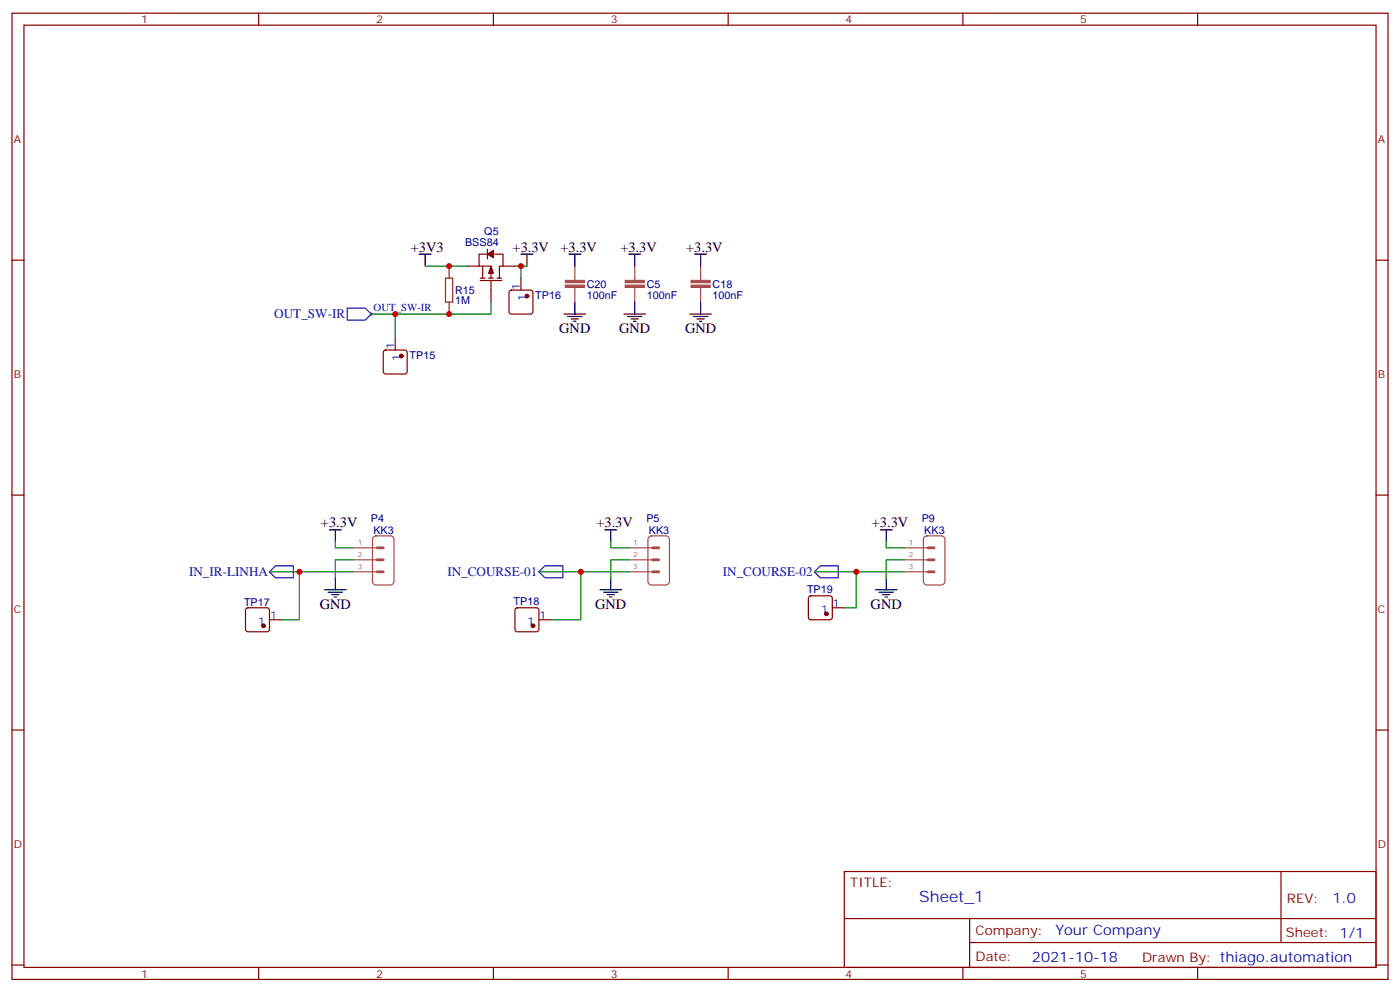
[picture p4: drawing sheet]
<svg xmlns="http://www.w3.org/2000/svg" width="412mm" height="292mm" viewBox="0 0 412 292" stroke-linecap="round" stroke-linejoin="round" font-family="sans-serif">
<g fill="none" stroke="#870000" stroke-width=".35">
<path d="M3.5 3.9h405.4v284.3h-405.4zM7.1 7.4h398.2v277.3h-398.2zM76.2 3.9v3.5M145.3 3.9v3.5M214.5 3.9v3.5M283.6 3.9v3.5M352.8 3.9v3.5M3.5 76.6h3.6M137.6 78.3h3.5M142.2 78.3v3.5M143.6 74.8h-2.5v3.5h3.5v3.5M143.6 73.4v2.8"/>
<path d="M145.3 74.8h2.9v3.5h-1.1v3.5M148.2 78.3h3.5M405.3 76.6h3.6M116.4 99.5v3.5M141.5 82.5h6.3M141.5 81.8h1.4M143.9 81.8h1.4M144.6 82.5v6.4M146.4 81.8h1.4M150.2 85.6l.4-.2h5.7l.5 .2 .2 .5v5.6l-.2 .5-.5 .2h-5.7l-.5-.2-.2-.5v-5.6zM153.5 81.8v3.6M113.1 103.2l.5-.2h5.6l.5 .2 .2 .5v5.7l-.2 .5-.5 .2h-5.6l-.5-.3-.2-.4v-5.7z"/>
<path d="M3.5 145.7h3.6M405.3 145.7h3.6M72.6 179.1l.4-.2h5.7l.5 .2 .2 .5v5.6l-.3 .5-.4 .2h-5.7l-.5-.2-.2-.5v-5.6zM151.9 179.1l.5-.2h5.6l.5 .2 .2 .5v5.6l-.2 .5-.5 .2h-5.6l-.5-.2-.2-.5v-5.6zM238.4 175.5l.4-.2h5.7l.5 .2 .2 .5v5.7l-.3 .5-.4 .2h-5.7l-.5-.2-.2-.5v-5.7zM245.2 178.9h3.5M79.4 182.4h3.5M158.7 182.4h3.6M3.5 214.8h3.6M405.3 214.8h3.6M248.7 256.5h156.6v28.2h-156.6zM377.3 256.5v20.9"/>
<path d="M248.7 270.3h156.5M285.6 277.4h119.6M285.6 270.3v14.1M3.5 284h3.6M76.2 284.7v3.5M145.3 284.7v3.5M214.5 284.7v3.5M283.6 284.7v3.5M352.8 284.7v3.5M405.3 284h3.6"/>
</g>
<g fill="none" stroke="#000" stroke-width=".35">
<path d="M123.5 74.8h3.5M125.2 74.8v3.5M153.5 74.8h3.5M155.2 74.8v3.5M167.6 74.8h3.5M169.3 74.8v3.5M185.2 74.8h3.5M187 74.8v3.5M204.6 74.8h3.5M206.4 74.8v3.5M166.2 92.4h6.3M167.2 93.1h4.2"/>
<path d="M168.3 93.8h2.1M169 94.5h.7M169.3 88.9v3.5M183.8 92.4h6.3M184.9 93.1h4.2M185.9 93.8h2.1M186.6 94.5h.7M187 88.9v3.5M203.2 92.4h6.3M204.3 93.1h4.2M205.3 93.8h2.1M206 94.5h.7"/>
<path d="M206.4 88.9v3.5M97 155.9h3.5M98.8 155.9v3.6M178.2 155.9h3.5M179.9 155.9v3.6M259.3 155.9h3.5M261.1 155.9v3.6M95.6 173.6h6.4M96.7 174.3h4.2M97.7 175h2.1M98.4 175.7h.7M98.8 170v3.6"/>
<path d="M176.7 173.6h6.4M177.8 174.3h4.2M178.9 175h2.1M179.6 175.7h.7M179.9 170v3.6M257.9 173.6h6.3M258.9 174.3h4.3M260 175h2.1M260.7 175.7h.7M261.1 170v3.6"/>
</g>
<g fill="#870000" stroke="#870000" stroke-width=".35">
<path d="M144.6 78.3l.7 2.1h-1.4z"/>
<path d="M143.6 74.8l1.7-1.1v2.1z"/>
<circle cx="118.2" cy="104.8" r=".53"/>
<circle cx="155.2" cy="87.1" r=".53"/>
<circle cx="77.6" cy="184.1" r=".53"/>
<circle cx="157" cy="184.2" r=".53"/>
<circle cx="243.4" cy="180.6" r=".53"/>
</g>
<g fill="#a64a4a" stroke="#a64a4a" stroke-width=".29">
<path d="M166.5 83.9h5.7v.7h-5.7z"/>
<path d="M166.5 82.5h5.7v.7h-5.7z"/>
<path d="M184.1 83.9h5.7v.7h-5.7z"/>
<path d="M184.1 82.5h5.7v.7h-5.7z"/>
<path d="M203.6 83.9h5.6v.7h-5.6z"/>
<path d="M203.6 82.5h5.6v.7h-5.6z"/>
</g>
<g fill="none" stroke="#a64a4a" stroke-width=".35">
<path d="M169.3 78.3v4.2M187 78.3v4.2M206.4 78.3v4.2M169.3 84.6v.7M169.3 85.4v3.5M187 84.6v.7M187 85.4v3.5M206.4 84.6v.7M206.4 85.4v3.5M109.9 158.1l.9-.4h4.2l.6 .2 .4 .5 .1 12.7-.3 .6-.5 .4-4.5 .1-.7-.3-.3-.5-.1-12.6zM191.1 158.1l.8-.4h4.2l.7 .2 .3 .5 .1 12.7-.2 .6-.6 .4-4.5 .1-.6-.3-.4-.5v-12.6zM272.2 158.1l.8-.4h4.3l.6 .2 .4 .5v12.7l-.2 .6-.5 .4-4.6 .1-.6-.3-.4-.5v-12.6z"/>
<path d="M104.1 168.3h6.9M104.1 164.7h6.9M104.1 161.2h6.9M185.2 168.3h7M185.2 164.7h7M185.2 161.2h7M266.3 168.3h7M266.3 164.7h7M266.3 161.2h7"/>
</g>
<g fill="none" stroke="#008700" stroke-width=".35">
<path d="M125.2 78.3h12.4M151.7 78.3h1.8v3.5M153.5 78.3h1.7M116.4 92.4v7.1M144.6 88.9v3.5h-35.2M98.8 159.5v1.7h5.3M179.9 159.5v1.7h5.3M261.1 159.5v1.7h5.2M79.4 168.3h24.7M88.2 168.3v14.1h-5.3M104.1 164.7h-5.3v5.3M158.7 168.3h26.5"/>
<path d="M171.1 168.3v14.1h-8.8M185.2 164.7h-5.3v5.3M239.9 168.3h26.4M252.2 168.3v10.6h-3.5M266.3 164.7h-5.2v5.3"/>
</g>
<path d="M132.3 78.3v3.5M131.2 81.8h2.1v7.1h-2.1zM132.3 88.9v3.5" fill="none" stroke="#8c2424" stroke-width=".35"/>
<path d="M109 92.4h.7M109.4 92.1v.7" fill="none" stroke="#000" stroke-width=".29"/>
<path d="M111.1 161.2h1.8M111.1 164.7h1.8M111.1 168.3h1.8M192.3 161.2h1.7M192.3 164.7h1.7M192.3 168.3h1.7M273.4 161.2h1.8M273.4 164.7h1.8M273.4 168.3h1.8" fill="none" stroke="#a64a4a" stroke-width=".85"/>
<path d="M102.3 90.7h5.3l1.8 1.7-1.8 1.8h-5.3zM79.4 168.3l1.7-1.8h5.3v3.5h-5.3zM158.7 168.3l1.8-1.8h5.3v3.5h-5.3zM239.9 168.3l1.8-1.8h5.2v3.5h-5.2z" fill="none" stroke="#00f" stroke-width=".35"/>
<g fill="#c00">
<circle cx="132.3" cy="78.3" r=".88"/>
<circle cx="132.3" cy="92.4" r=".88"/>
<circle cx="116.4" cy="92.4" r=".88"/>
<circle cx="153.5" cy="78.3" r=".88"/>
<circle cx="88.2" cy="168.3" r=".88"/>
<circle cx="171.1" cy="168.3" r=".88"/>
<circle cx="252.2" cy="168.3" r=".88"/>
</g>
<text font-size="4.6" fill="#00f" x="270.8" y="265.5">Sheet_1</text>
<g font-size="4.2">
<text x="121" y="74.1">+3V3</text>
<text x="151" y="74.1">+3.3V</text>
<text x="165.1" y="74.1">+3.3V</text>
<text x="182.7" y="74.1">+3.3V</text>
<text x="202.1" y="74.1">+3.3V</text>
<text x="164.7" y="98.1">GND</text>
<text x="182.4" y="98.1">GND</text>
<text x="201.8" y="98.1">GND</text>
<text x="94.5" y="155.2">+3.3V</text>
<text x="175.7" y="155.2">+3.3V</text>
<text x="256.8" y="155.2">+3.3V</text>
<text x="94.2" y="179.2">GND</text>
<text x="175.3" y="179.2">GND</text>
<text x="256.5" y="179.2">GND</text>
</g>
<g font-size="4.2" fill="#00f">
<text x="392.5" y="265.7">1.0</text>
<text x="310.9" y="275.3">Your Company</text>
<text x="304" y="283.1">2021-10-18</text>
</g>
<g font-size="3.9" fill="#00f">
<text x="80.8" y="93.7">OUT_SW-IR</text>
<text x="55.7" y="169.5">IN_IR-LINHA</text>
<text x="131.8" y="169.6">IN_COURSE-01</text>
<text x="212.9" y="169.6">IN_COURSE-02</text>
</g>
<g font-size="3.9" fill="#800">
<text x="250.5" y="261.1">TITLE:</text>
<text x="379.1" y="265.7">REV:</text>
<text x="287.4" y="275.3">Company:</text>
<text x="378.7" y="275.9">Sheet: 1/1</text>
<text x="287.4" y="282.9">Date:</text>
<text x="336.4" y="283">Drawn By: thiago.automation</text>
</g>
<g font-size="3.2" fill="#800">
<text x="41.6" y="6.9">1</text>
<text x="110.8" y="6.9">2</text>
<text x="179.9" y="6.9">3</text>
<text x="249.1" y="6.9">4</text>
<text x="318.2" y="6.9">5</text>
<text x="4.1" y="42">A</text>
<text x="405.9" y="42">A</text>
<text x="4.1" y="111.1">B</text>
<text x="405.9" y="111.1">B</text>
<text x="4.1" y="180.3">C</text>
<text x="405.9" y="180.3">C</text>
<text x="4.1" y="249.4">D</text>
<text x="405.9" y="249.4">D</text>
<text x="41.6" y="287.7">1</text>
<text x="110.8" y="287.7">2</text>
<text x="179.9" y="287.7">3</text>
<text x="249.1" y="287.7">4</text>
<text x="318.2" y="287.7">5</text>
</g>
<g font-size="3.2" fill="#000080">
<text x="142.7" y="69.1">Q5</text>
<text x="137" y="72.3">BSS84</text>
<text x="134.1" y="89.6">1M</text>
<text x="134.1" y="86.4">R15</text>
<text x="157.7" y="88">TP16</text>
<text x="172.9" y="87.9">100nF</text>
<text x="172.9" y="84.8">C20</text>
<text x="190.5" y="87.9">100nF</text>
<text x="190.5" y="84.8">C5</text>
<text x="209.9" y="87.9">100nF</text>
<text x="209.9" y="84.8">C18</text>
<text x="120.6" y="105.7">TP15</text>
<text x="109.3" y="153.5">P4</text>
<text x="190.4" y="153.5">P5</text>
<text x="271.5" y="153.5">P9</text>
<text x="110" y="157">KK3</text>
<text x="191.1" y="157">KK3</text>
<text x="272.3" y="157">KK3</text>
<text x="71.9" y="178.3">TP17</text>
<text x="151.3" y="178.2">TP18</text>
<text x="237.7" y="174.6">TP19</text>
</g>
<g font-size="3.2" fill="#00f">
<text x="153.1" y="85.2" transform="rotate(-90 153.1 85.2)">1</text>
<text x="154.9" y="88.7" transform="rotate(-90 154.9 88.7)">1</text>
<text x="110.1" y="91.5">OUT_SW-IR</text>
<text x="116.1" y="102.8" transform="rotate(-90 116.1 102.8)">1</text>
<text x="117.8" y="106.3" transform="rotate(-90 117.8 106.3)">1</text>
<text x="245.4" y="178.5">1</text>
<text x="76.1" y="183.8">1</text>
<text x="79.6" y="182">1</text>
<text x="155.4" y="183.8">1</text>
<text x="158.9" y="182">1</text>
<text x="241.9" y="180.3">1</text>
</g>
<g font-size="2.1" fill="#a54b4b">
<text x="105.4" y="160.5">1</text>
<text x="186.5" y="160.5">1</text>
<text x="267.7" y="160.5">1</text>
<text x="105.4" y="167.6">3</text>
<text x="105.4" y="164.1">2</text>
<text x="186.5" y="167.6">3</text>
<text x="186.5" y="164.1">2</text>
<text x="267.7" y="167.6">3</text>
<text x="267.7" y="164.1">2</text>
</g>
</svg>
